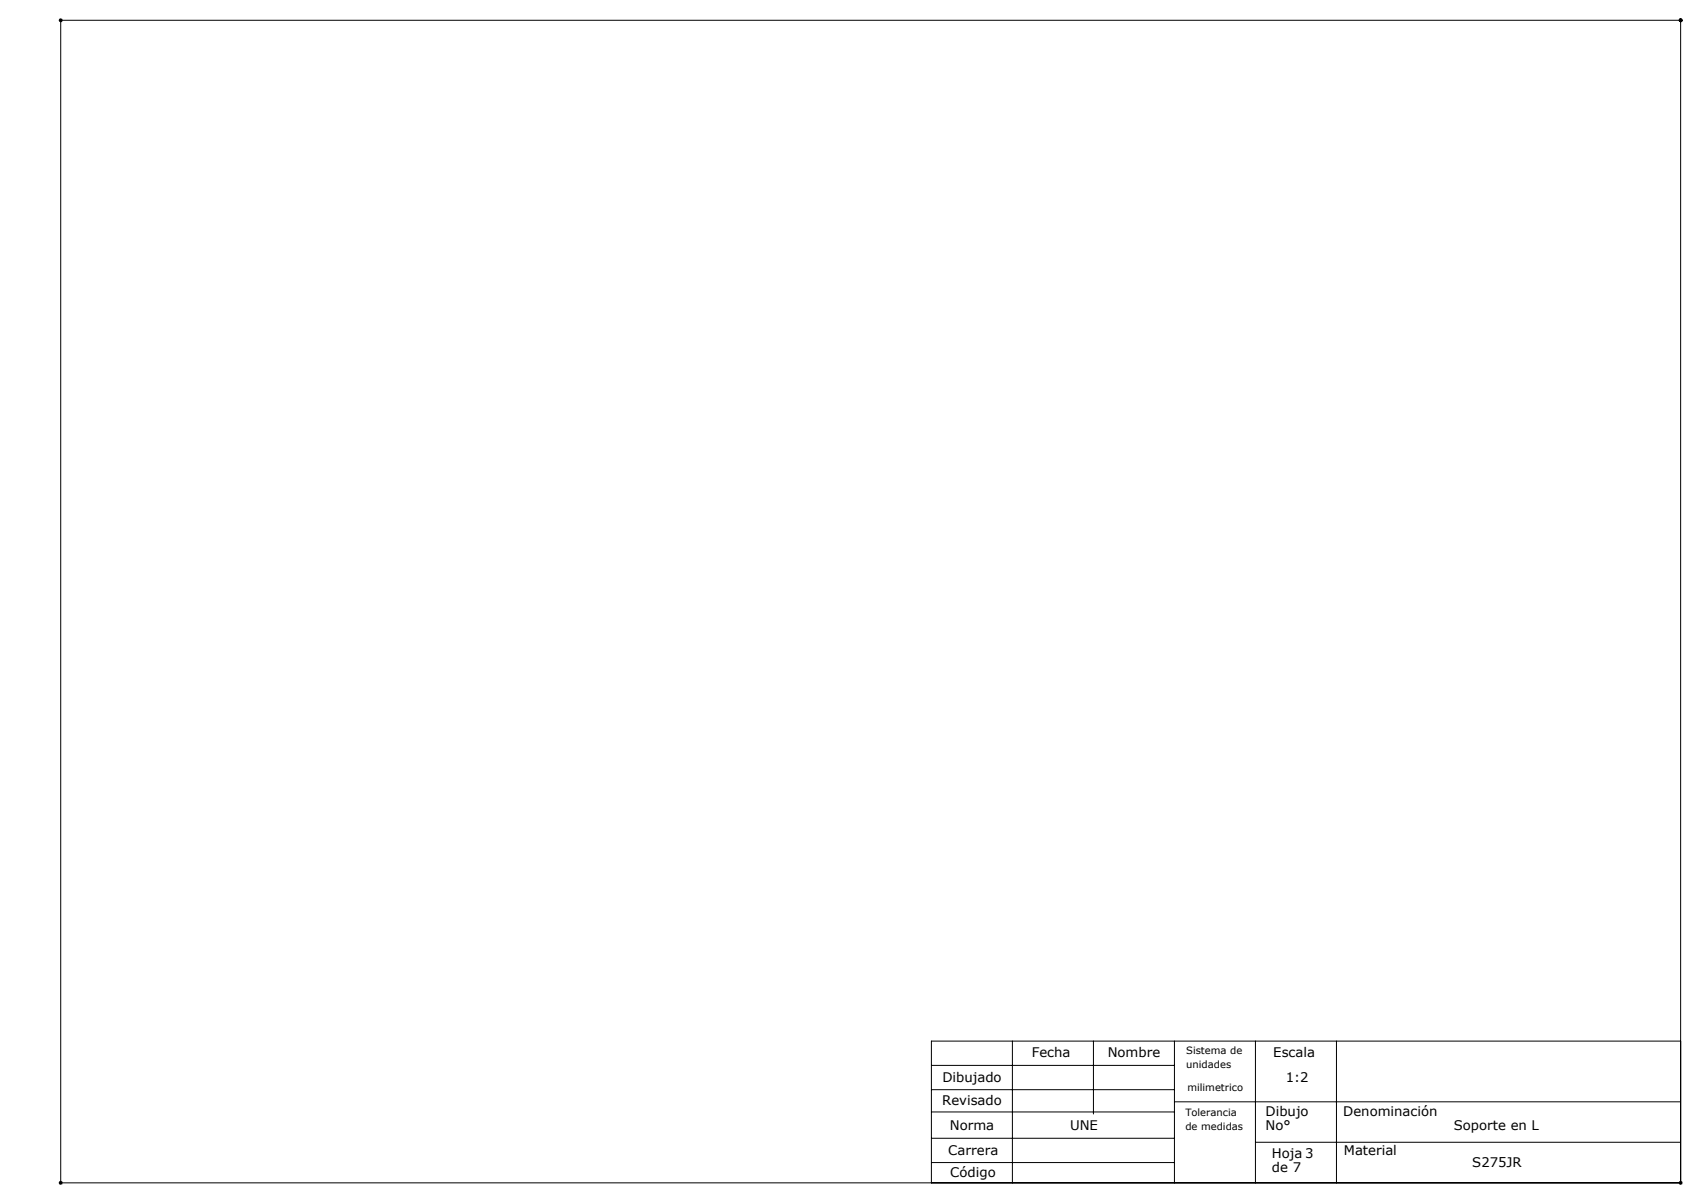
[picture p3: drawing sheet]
<svg xmlns="http://www.w3.org/2000/svg" width="420mm" height="297mm" viewBox="0 0 420 297" stroke-linecap="round" stroke-linejoin="round" font-family="sans-serif">
<g fill="none" stroke="#000" stroke-width=".25">
<path d="M14.5 5h401M14.6 4.7l.7 .7M15 4.5v288M15.3 4.7l-.7 .7M414.6 4.7l.7 .7M415 4.5v288M415.3 4.7l-.7 .7M250 257v35M270 257v18M290 257v35M310 257v35M330 257v35"/>
<path d="M415 257h-185v35M230 274.5h60M230 263h60M230 269h60M290 272h125M14.5 292h401M14.6 291.7l.7 .7M15.3 291.7l-.7 .7M230 281h60M230 287h60M310 282h105M414.6 291.7l.7 .7"/>
<path d="M415.3 291.7l-.7 .7"/>
</g>
<g font-size="3.3">
<text x="254.8" y="261.1">Fecha</text>
<text x="273.5" y="261.1">Nombre</text>
<text x="314.4" y="261.1">Escala</text>
<text x="232.7" y="267.1">Dibujado</text>
<text x="317.5" y="267.1">1:2</text>
<text x="232.6" y="272.7">Revisado</text>
<text x="312.5" y="275.4">Dibujo</text>
<text x="331.7" y="275.4">Denominación</text>
<text x="234.5" y="278.9">Norma</text>
<text x="264.2" y="278.9">UNE</text>
<text x="312.5" y="278.9">No°</text>
<text x="359" y="278.9">Soporte en L</text>
<text x="234.1" y="285.3">Carrera</text>
<text x="314" y="285.8">Hoja 3</text>
<text x="331.8" y="285.3">Material</text>
<text x="234.6" y="290.7">Código</text>
<text x="314" y="289.3">de 7</text>
<text x="363.5" y="288.1">S275JR</text>
</g>
<g font-size="2.5">
<text x="292.9" y="260.2">Sistema de</text>
<text x="292.9" y="263.7">unidades</text>
<text x="293.2" y="269.4">milimetrico</text>
<text x="292.7" y="275.5">Tolerancia</text>
<text x="292.7" y="278.9">de medidas</text>
</g>
</svg>
